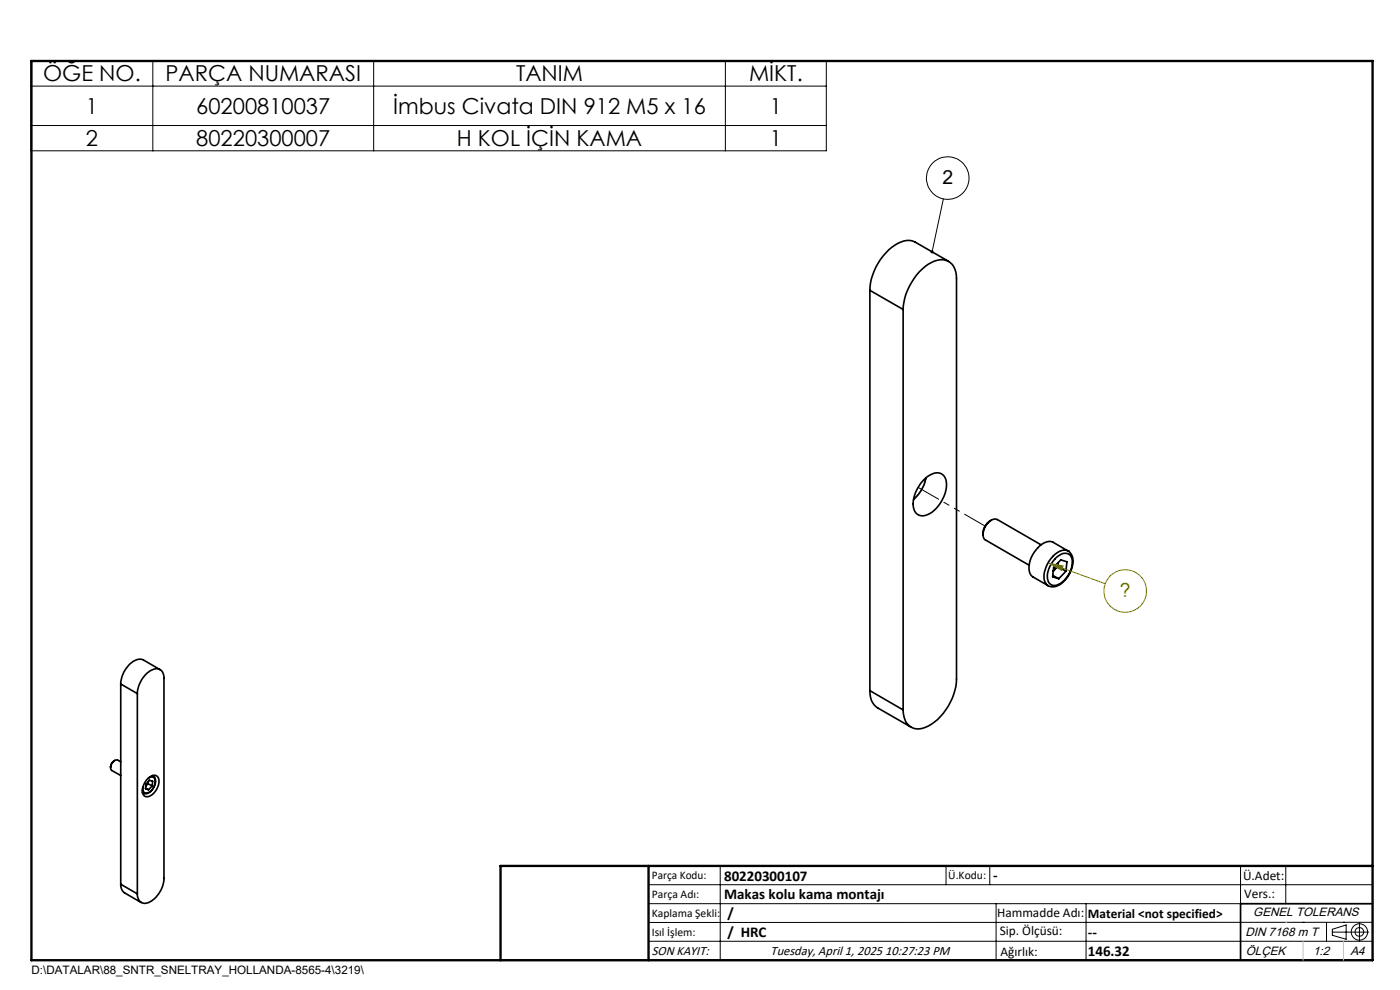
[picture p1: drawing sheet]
<svg xmlns="http://www.w3.org/2000/svg" width="297mm" height="210mm" viewBox="0 0 297 210" stroke-linecap="round" stroke-linejoin="round" font-family="sans-serif">
<g fill="none" stroke="#000" stroke-width=".35">
<path d="M201.3 55.4l-7.1-4a4 4 0 0 0-4.3 .6 12.5 12.5 0 0 0-5.4 9.6M184.5 61.6l7.1 4M184.5 61.6v84.9M191.6 65.6a12.4 12.4 0 0 1 6.6-10.2 3.2 3.2 0 0 1 4.7 3v85.6a12.1 12.1 0 0 1-6.6 10.3 3.2 3.2 0 0 1-4.7-3v-.7M191.6 65.6v85M195.8 102a3.8 3.8 0 0 1 3.8-1.6 2.93 2.93 0 0 1 1.1 3.6 6.8 6.8 0 0 1-4.9 5.4 2.12 2.12 0 0 1-2.1-2.5 7.7 7.7 0 0 1 2.1-4.9zM196.5 101.3a8.4 8.4 0 0 1-2.7 4.6M210.3 110.3a3.3 3.3 0 0 0-1.8 3.1M220.8 115.6l-9.2-5.4a2.45 2.45 0 0 0-2.8 1.9l-.1 .5a1.62 1.62 0 0 0 .4 1.9l9.2 5.4M224.2 118.1l.5-.3a1.63 1.63 0 0 1 1.9-.3 1.63 1.63 0 0 1 .9 1.8 5.3 5.3 0 0 1-3.8 4.9 1.62 1.62 0 0 1-1.5-2 6.1 6.1 0 0 1 2-4.1zM226.6 116.9a2.82 2.82 0 0 1 .8 3.4 5.4 5.4 0 0 1-4.1 4.2l-.9-.3M226.6 116.9h.1"/>
<path d="M226.6 116.9l-3.2-1.9a2.88 2.88 0 0 0-3.2 1.2 5.6 5.6 0 0 0-1.7 5.5l.5 .6 3.4 1.9M226.6 116.9a2.81 2.81 0 0 0-3.3 1.1 5.7 5.7 0 0 0-1.6 5.5l.7 .7M223.3 122.1l1.3 .7M223.6 121l-.2 .1M224.4 120.1v-.7l-.3 .9-.5 .7M224.4 120.1l1.7 1.1M224.4 120.1l-.8 .9M226.1 121.2l.2-2-1.3-.4-1.5 1.6-.2 2 1.3 .4M226.1 121.2l-1.5 1.6M25.6 145.1l3.5 2M25.6 145.1v42.5M29.1 147.1a5.7 5.7 0 0 1 4-5.3 1.68 1.68 0 0 1 1.7 2.1v42.4a5.7 5.7 0 0 1-4 5.3 1.68 1.68 0 0 1-1.7-2"/>
<path d="M29.1 147.1v42.5M34 142.1l-3.6-2.1a2.94 2.94 0 0 0-3.4 1.5 6.2 6.2 0 0 0-1.4 3.6M184.5 146.5a3.9 3.9 0 0 0 1.7 3.7l7.1 4M184.5 146.5l7.1 4.1M24.3 161.3a1.54 1.54 0 0 0-.8 1.5M25.6 161.6l-.6-.4a1.39 1.39 0 0 0-1.5 1.5l.2 .7 1.9 1.1M30.2 168.2l.2 .1zM30.9 167.2l.6 .3M31 166.6l-.1 .1M31.3 165.2a.9 .9 0 0 1 1.2-.3 .9 .9 0 0 1 .4 1.1 2.2 2.2 0 0 1-2.2 2.2l-.4-.5v-.7M31.4 166.2l.9 .5M31.4 166.2l-.4 .4"/>
<path d="M31.4 165.9l-.4 .7M31.4 165.8v.4M31.5 165.1a1.24 1.24 0 0 1 2.2 .1 3.5 3.5 0 0 1-2.5 3.8 1.28 1.28 0 0 1-.9-1.9l.5-1.2zM32.3 166.7l.1-1-.7-.2-.7 .8-.1 1 .6 .2M32.3 166.7l-.8 .8M32.3 164.5l.2 .1M32.4 164.5l.1 .1M32.5 164.6h.1M32.5 164.6a2.04 2.04 0 0 1-.1 2.8 1.66 1.66 0 0 1-2 .9M25.6 187.6l.2 1 .4 .7 3.8 2.1M25.6 187.6l3.5 2M291.2 191.7h-28v12"/>
<path d="M106.2 203.7h185"/>
</g>
<path d="M193.8 105.9a8.2 8.2 0 0 0 2.7-4.6" fill="none" stroke="#000" stroke-width=".21" stroke-dasharray="6.3 1.3 1.3 1.3 1.3 1.3"/>
<path d="M209 111.6l-14.2-8.2" fill="none" stroke="#000" stroke-width=".21" stroke-dasharray="6.3 1.3 1.3 1.3 1.3 1.3" stroke-dashoffset="1.3"/>
<g fill="none" stroke="#000" stroke-width=".21">
<path d="M6.6 12.9h168.7v19.1h-168.7zM6.6 18.3h168.7M32.4 12.9v19.1M79.3 12.9v19.1M153.9 12.9v19.1M6.6 26.6h168.7M200.1 42.2l-2.4 11.2M137.6 187.7h153.6M137.6 191.7h153.6M137.6 199.7h153.6M152.8 183.7v20M200.7 183.7v4"/>
<path d="M210 183.7v4M211.3 191.7v12M230.4 191.7v12M263.2 183.7v20M272.8 183.7v8M276.4 195.6h.1M281.4 195.6v4.1M282.6 197.7h7.8M282.6 197.1l3-.9v3l-3-.8zM285 195.6h.1M288.4 195.8v3.8M291.2 195.6l-153.6 .1"/>
<circle cx="201" cy="37.8" r="4.5"/>
<circle cx="288.4" cy="197.7" r="1.74"/>
<circle cx="288.4" cy="197.7" r=".93"/>
</g>
<g fill="none" stroke="#808000" stroke-width=".21">
<path d="M222.6 119.5l2.9 .5-.3 1zM222.6 119.5l11.9 4.3"/>
<circle cx="238.7" cy="125.4" r="4.5"/>
</g>
<path d="M6.7 12.9h284.5v190.8h-284.5zM137.6 183.7v20M291.2 183.7h-185v20" fill="none" stroke="#000" stroke-width=".5"/>
<path d="M272.8 195.6h.1M276.4 199.7v4M285 199.7v4" fill="none" stroke="#c0c0c0" stroke-width=".21"/>
<path d="M197.4 53.2a.34 .34 0 0 1 .6 .1 .34 .34 0 0 1-.3 .5v-.4v.4l-.3-.3z" fill="#000"/>
<path d="M222.6 119.5l2.9 .5-.3 1z" fill="#808000"/>
<g font-size="4.7">
<text x="9.1" y="17.3">ÖĞE NO.</text>
<text x="35.1" y="17.3">PARÇA NUMARASI</text>
<text x="109.5" y="17.3">TANIM</text>
<text x="158.9" y="17.3">MİKT.</text>
<text x="18.2" y="24.1">1</text>
<text x="41.6" y="24.1">60200810037</text>
<text x="83.4" y="24.1">İmbus Civata DIN 912 M5 x 16</text>
<text x="163.3" y="24.1">1</text>
<text x="18.2" y="31">2</text>
<text x="41.6" y="31">80220300007</text>
<text x="96.9" y="31">H KOL İÇİN KAMA</text>
<text x="163.3" y="31">1</text>
</g>
<text font-size="4.1" x="199.9" y="39">2</text>
<text font-size="4.1" fill="#808000" x="237.6" y="126.6">?</text>
<g font-size="3.2">
<text x="153.6" y="190.8">Makas kolu kama montajı</text>
<text x="153.6" y="186.8">80220300107</text>
<text x="210.7" y="186.6">-</text>
<text x="154.3" y="194.8">/</text>
<text x="154.3" y="198.8">/ HRC</text>
<text x="230.8" y="198.7">--</text>
<text x="230.8" y="202.8">146.32</text>
</g>
<g font-size="2.8">
<text x="263.7" y="186.7">Ü.Adet:</text>
<text x="263.9" y="190.5">Vers.:</text>
<text x="211.5" y="194.5">Hammadde Adı:</text>
<text x="230.8" y="194.7">Material &lt;not specified&gt;</text>
<text x="138.3" y="202.6">SON KAYIT:</text>
<text x="163.5" y="202.6">Tuesday, April 1, 2025 10:27:23 PM</text>
<text x="212.1" y="198.4">Sip. Ölçüsü:</text>
<text x="212.2" y="202.7">Ağırlık:</text>
</g>
<g font-size="2.6">
<text x="265.9" y="194.4">GENEL TOLERANS</text>
<text x="264.2" y="198.5">DIN 7168 m T</text>
<text x="264.3" y="202.6">ÖLÇEK</text>
<text x="278.5" y="202.6">1:2</text>
<text x="286.5" y="202.6">A4</text>
</g>
<g font-size="2.5">
<text x="138.3" y="186.4">Parça Kodu:</text>
<text x="138.3" y="190.5">Parça Adı:</text>
<text x="201.2" y="186.5">Ü.Kodu:</text>
<text x="138.3" y="194.5">Kaplama Şekli:</text>
<text x="138.3" y="198.6">Isıl İşlem:</text>
<text x="6.7" y="206.7">D:\DATALAR\88_SNTR_SNELTRAY_HOLLANDA-8565-4\3219\</text>
</g>
</svg>
